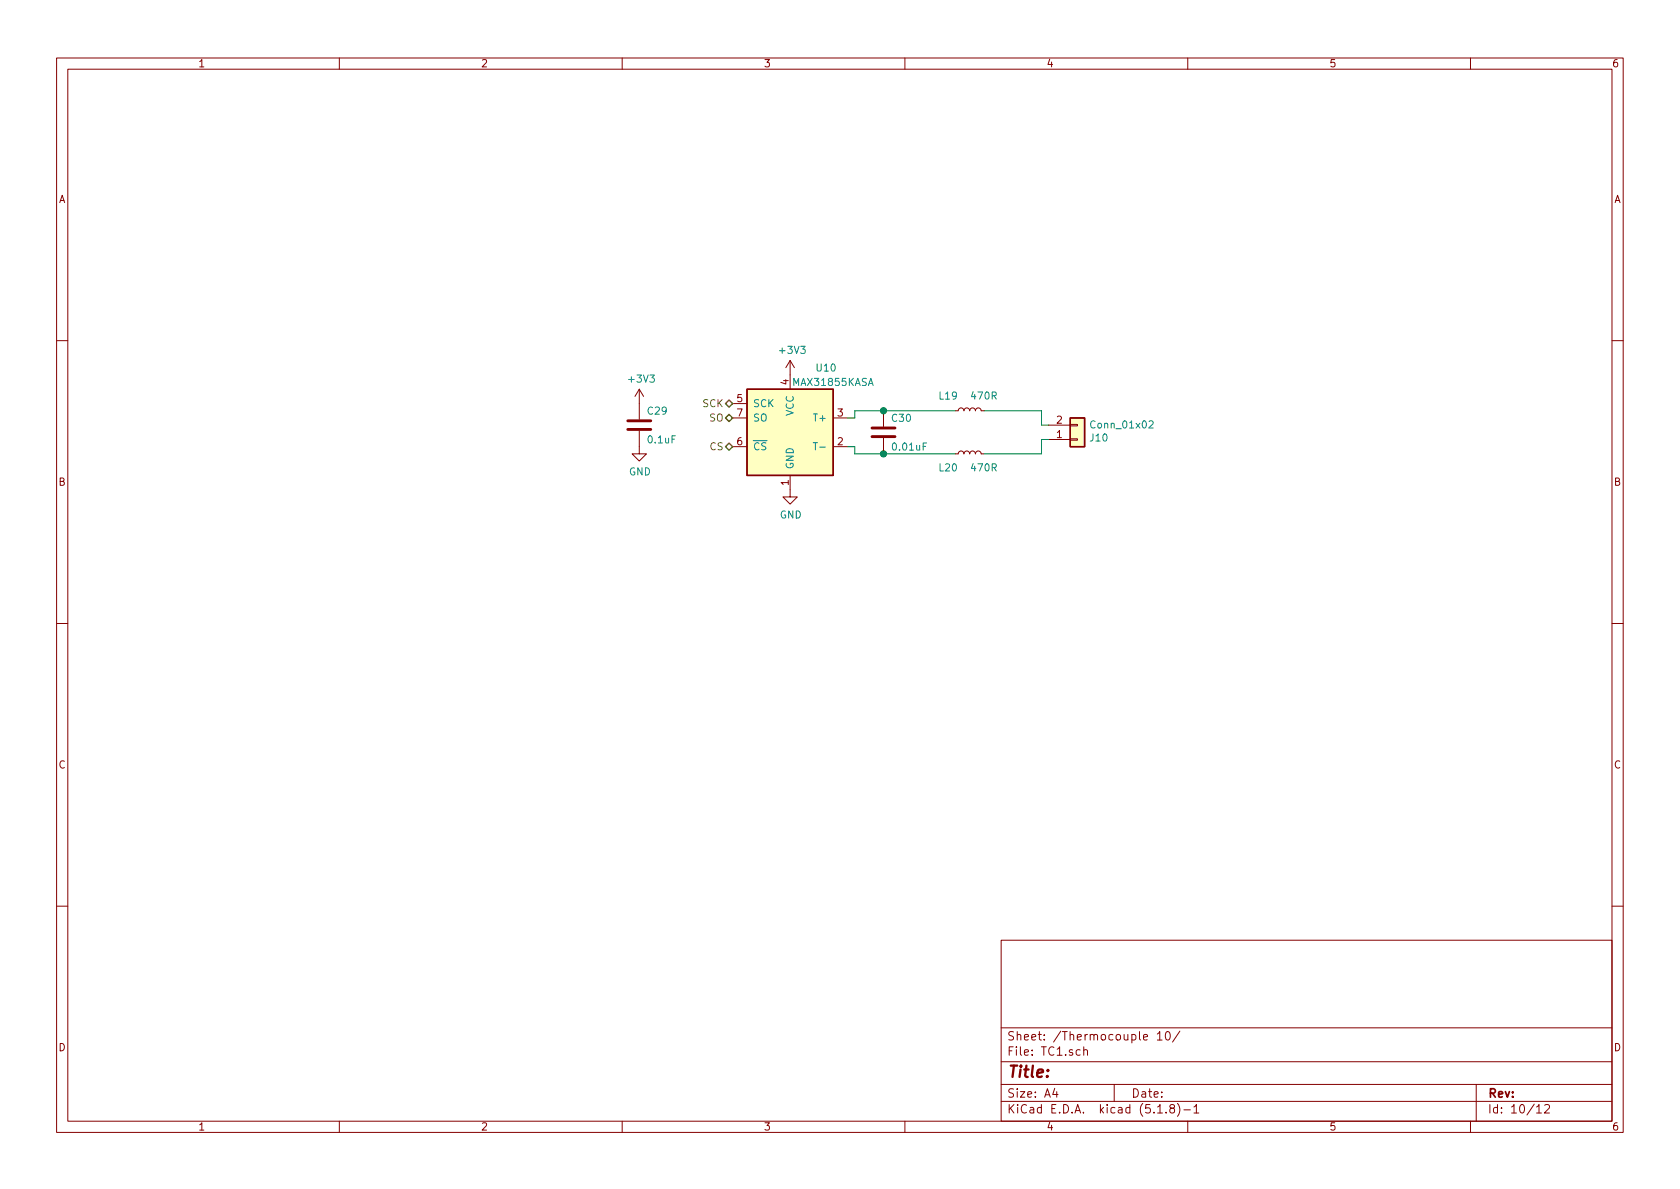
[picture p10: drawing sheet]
<svg xmlns="http://www.w3.org/2000/svg" width="297mm" height="210mm" viewBox="0 0 297 210" stroke-linecap="round" stroke-linejoin="round" font-family="sans-serif">
<g fill="none" stroke="#840000" stroke-width=".18">
<path d="M10 10.3h277v189.9h-277zM12 12.2h273v186.1h-273zM60 10.3v1.9M110 10.3v1.9M160 10.3v1.9M210 10.3v1.9M260 10.3v1.9M10 60.2h2M113 76.2v4.1h1.3l-1.3 1.2-1.2-1.2h1.2M113 68.8v5.4M113 68.8l-.7 1.3M113 68.8l.8 1.3"/>
<path d="M129.5 79h2.6M129.5 73.9h2.6M129.5 71.4h2.6M139.7 63.7l-.8 1.3M139.7 63.7v5.1M139.7 63.7l.8 1.3M147.3 79h2.6M147.3 73.9h2.6M156.2 72.6v2.8M156.2 77.5v2.8M168.9 72.6h.5l.1-.3 .3-.2 .5 .2 .1 .3 .2-.3 .2-.2 .5 .2 .1 .3 .2-.3 .3-.2 .4 .2 .2 .3 .1-.3 .3-.2 .4 .2 .2 .3h.5M185.4 77.7h3.8"/>
<path d="M185.4 75.2h3.8M189.2 75.1h1.3v.2h-1.3zM189.2 77.6h1.3v.2h-1.3zM285 60.2h2M139.7 84.1v3.8h1.3l-1.3 1.2-1.3-1.2h1.3M168.9 80.3h.5l.1-.4 .3-.1 .5 .1 .1 .4 .2-.4 .2-.1 .5 .1 .1 .4 .2-.4 .3-.1 .4 .1 .2 .4 .1-.4 .3-.1 .4 .1 .2 .4h.5M10 110.3h2M285 110.3h2M10 160.2h2M177 166.3h108v32h-108zM285 160.2h2M60 198.3v1.9"/>
<path d="M110 198.3v1.9M160 198.3v1.9M177 194.8h108M177 191.8h108M177 187.8h108M177 181.8h108M186.5 192.5l-.4 1h1M186.8 193v1M191 185.7l-.4-.1-.3 .3v.6l.3 .1 .4-.1M191.6 185.7h.1a.37 .37 0 0 1 .6 .1v.8M191.6 185.1v1.5M197 191.8v3"/>
<path d="M202.2 183.4l.7-.1-.1-.3-.4-.1-.2 .2 .1 .7h.5M204.6 182.8l.5-.4v1.5M204.6 183.9h.9M204.7 196.8h.8M206.2 196.7v.1M206.2 182.6l.2-.2a.8 .8 0 0 1 .5 .8 .8 .8 0 0 1-.5 .7l-.2-.1-.2-.4zM207.1 196l-.3-.3 .2-.3a.48 .48 0 0 1 .6 .1l-.1 .4a.52 .52 0 0 0-.6 .2 .52 .52 0 0 0 .1 .6l.4 .1 .2-.1 .1-.4-.3-.3M208.2 195.1a1.71 1.71 0 0 1 0 2.3M208.6 182.3l-1.3 2M209.3 196.3h1.2M210 198.3v1.9M211.1 195.8l.4-.5v1.5"/>
<path d="M211.1 196.8h.9M260 198.3v1.9M261 191.8v6.5M271.7 195.8l.4-.5v1.5M271.7 196.8h.8M273.1 195.5l.2-.2h.4l.2 .2 .1 .3-.1 .2-.9 .8h1"/>
</g>
<path d="M111 75.9h4.1M111 74.4h4.1M154.2 77.2h4M154.2 75.7h4" fill="none" stroke="#840000" stroke-width=".51"/>
<g fill="#ffffc2" stroke="#ffffc2" stroke-width=".18">
<path d="M189.2 73.9h2.6v5.1h-2.6z"/>
<path d="M132.1 68.8h15.2v15.3h-15.2z"/>
</g>
<path d="M132.1 68.8h15.2v15.3h-15.2zM189.2 73.9h2.6v5.1h-2.6z" fill="none" stroke="#840000" stroke-width=".25"/>
<path d="M143.8 78.3h.7M203.2 74.5l.5-.1 .2 .4-.1 .2-.7 .7h.8" fill="none" stroke="#008484" stroke-width=".18"/>
<path d="M149.9 79h1.2v1.3h17.8M168.9 72.6h-17.8v1.3h-1.2M174 72.6h10.1v2.6h1.3M185.4 77.7h-1.3v2.6h-10.1" fill="none" stroke="#008400" stroke-width=".18"/>
<path d="M128.3 79l.6-.6 .6 .6-.6 .6zM128.3 73.9l.6-.6 .6 .6-.6 .6zM128.3 71.4l.6-.7 .6 .7-.6 .6z" fill="none" stroke="#848400" stroke-width=".25"/>
<g fill="#008400" stroke="#008400" stroke-width=".25">
<circle cx="156.2" cy="72.6" r=".51"/>
<circle cx="156.2" cy="80.3" r=".51"/>
</g>
<text font-size="2.8" fill="#840000" x="178" y="190.5">Title:</text>
<g font-size="2.1" fill="#840000">
<text x="178" y="184">Sheet: /Thermocouple 10/</text>
<text x="178" y="186.7">File: TC1.sch</text>
<text x="178" y="196.9">KiCad E.D.A. kicad (5.1.8)-1</text>
<text x="178" y="194.1">Size: A4</text>
<text x="200" y="194.1">Date:</text>
<text x="263" y="194.1">Rev:</text>
<text x="263" y="196.9">Id: 10/12</text>
</g>
<g font-size="1.8" fill="#840000">
<text x="35" y="11.9">1</text>
<text x="85" y="11.9">2</text>
<text x="135" y="11.9">3</text>
<text x="185" y="11.9">4</text>
<text x="235" y="11.9">5</text>
<text x="285" y="11.9">6</text>
<text x="10.4" y="35.9">A</text>
<text x="285.4" y="35.9">A</text>
<text x="130.3" y="71.1">5</text>
<text x="139.4" y="68" transform="rotate(-90 139.4 68)">4</text>
<text x="130.3" y="73.7">7</text>
<text x="148.1" y="73.7">3</text>
<text x="186.8" y="77.5">1</text>
<text x="186.8" y="74.9">2</text>
<text x="130.3" y="78.7">6</text>
<text x="148.1" y="78.7">2</text>
<text x="10.4" y="85.9">B</text>
<text x="139.4" y="85.8" transform="rotate(-90 139.4 85.8)">1</text>
<text x="285.4" y="85.9">B</text>
<text x="10.4" y="135.9">C</text>
<text x="285.4" y="135.9">C</text>
<text x="10.4" y="185.9">D</text>
<text x="285.4" y="185.9">D</text>
<text x="35" y="199.9">1</text>
<text x="85" y="199.9">2</text>
<text x="135" y="199.9">3</text>
<text x="185" y="199.9">4</text>
<text x="235" y="199.9">5</text>
<text x="285" y="199.9">6</text>
</g>
<g font-size="1.8" fill="#008484">
<text x="138" y="62.6">+3V3</text>
<text x="144.4" y="65.7">U10</text>
<text x="111.3" y="67.7">+3V3</text>
<text x="140.4" y="68.2">MAX31855KASA</text>
<text x="166.1" y="70.7">L19</text>
<text x="171.9" y="70.7">470R</text>
<text x="114.6" y="73.3">C29</text>
<text x="133.1" y="72">SCK</text>
<text x="133.1" y="74.5">SO</text>
<text x="140.3" y="73.6" transform="rotate(-90 140.3 73.6)">VCC</text>
<text x="144.2" y="74.5">T+</text>
<text x="157.8" y="74.6">C30</text>
<text x="193.2" y="75.8">Conn_01x02</text>
<text x="114.7" y="78.4">0.1uF</text>
<text x="133.1" y="79.6">CS</text>
<text x="140.3" y="83.1" transform="rotate(-90 140.3 83.1)">GND</text>
<text x="144.6" y="79.6">T-</text>
<text x="158" y="79.7">0.01uF</text>
<text x="166.1" y="83.4">L20</text>
<text x="171.9" y="83.4">470R</text>
<text x="192.8" y="78.1">J10</text>
<text x="111.2" y="84.1">GND</text>
<text x="137.9" y="91.7">GND</text>
</g>
<g font-size="1.8" fill="#848400">
<text x="124.3" y="72">SCK</text>
<text x="125.5" y="74.5">SO</text>
<text x="125.6" y="79.6">CS</text>
</g>
</svg>
